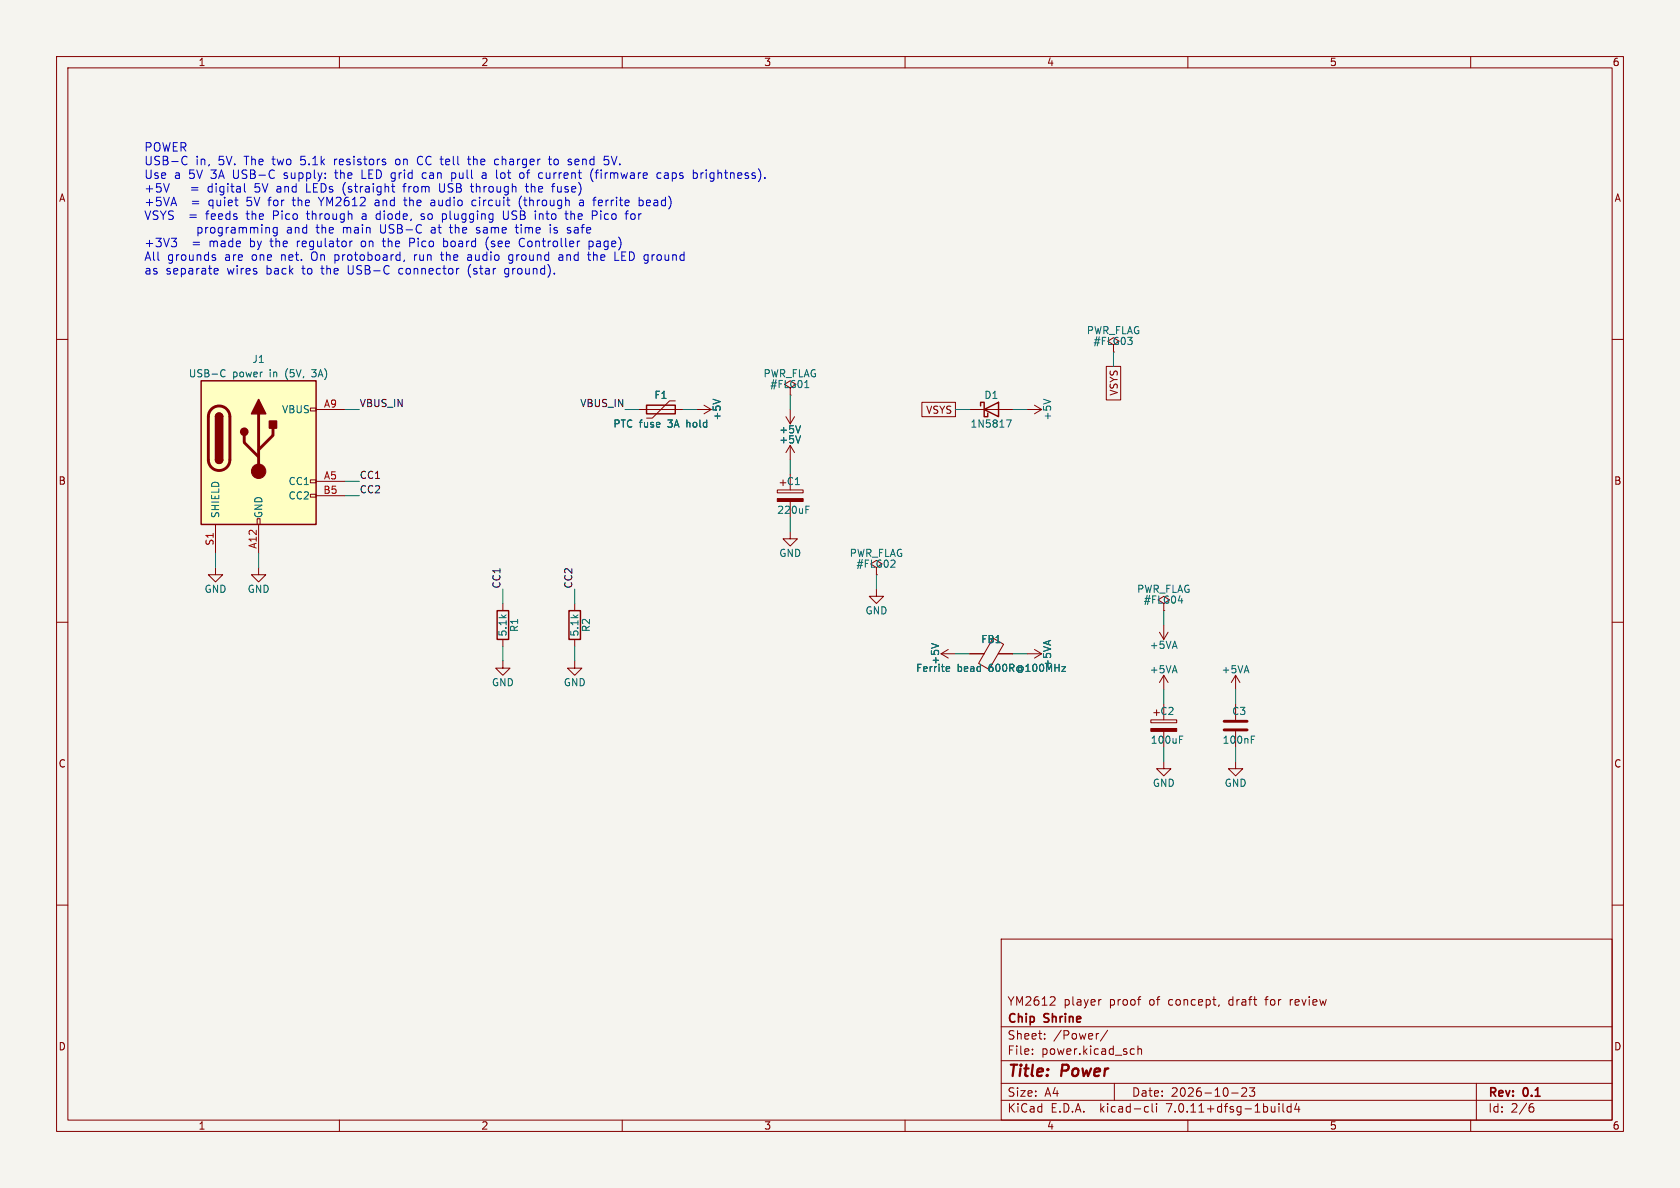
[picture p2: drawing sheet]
(kicad_sch (version 20230121) (generator eeschema)

 (paper "A4")

 (title_block
  (title "Power")
  (date "2026-10-23")
  (rev "0.1")
  (company "Chip Shrine")
  (comment 1 "YM2612 player proof of concept, draft for review"))

 (lib_symbols
   (symbol "Connector:USB_C_Receptacle_PowerOnly_6P" (pin_names (offset 1.016)) (in_bom yes) (on_board yes)
   (property "Reference" "J" (at 0 16.51 0) (effects (font (size 1.27 1.27)) (justify bottom)))
   (property "Value" "USB_C_Receptacle_PowerOnly_6P" (at 0 13.97 0) (effects (font (size 1.27 1.27)) (justify bottom)))
   (property "Footprint" "" (at 3.81 2.54 0) (effects (font (size 1.27 1.27)) hide))
   (property "Datasheet" "https://www.usb.org/sites/default/files/documents/usb_type-c.zip" (at 0 0 0) (effects (font (size 1.27 1.27)) hide))
   (symbol "USB_C_Receptacle_PowerOnly_6P_0_0"
    (rectangle (start -0.254 -12.7) (end 0.254 -11.684) (stroke (width 0) (type default)) (fill (type none)))
    (rectangle (start 10.16 -7.366) (end 9.144 -7.874) (stroke (width 0) (type default)) (fill (type none)))
    (rectangle (start 10.16 -4.826) (end 9.144 -5.334) (stroke (width 0) (type default)) (fill (type none)))
    (rectangle (start 10.16 7.874) (end 9.144 7.366) (stroke (width 0) (type default)) (fill (type none))))
   (symbol "USB_C_Receptacle_PowerOnly_6P_0_1"
    (rectangle (start -10.16 12.7) (end 10.16 -12.7) (stroke (width 0.254) (type default)) (fill (type background)))
    (arc (start -8.89 -1.27) (mid -6.985 -3.1667) (end -5.08 -1.27) (stroke (width 0.508) (type default)) (fill (type none)))
    (arc (start -7.62 -1.27) (mid -6.985 -1.9023) (end -6.35 -1.27) (stroke (width 0.254) (type default)) (fill (type none)))
    (arc (start -7.62 -1.27) (mid -6.985 -1.9023) (end -6.35 -1.27) (stroke (width 0.254) (type default)) (fill (type outline)))
    (rectangle (start -7.62 -1.27) (end -6.35 6.35) (stroke (width 0.254) (type default)) (fill (type outline)))
    (arc (start -6.35 6.35) (mid -6.985 6.9823) (end -7.62 6.35) (stroke (width 0.254) (type default)) (fill (type none)))
    (arc (start -6.35 6.35) (mid -6.985 6.9823) (end -7.62 6.35) (stroke (width 0.254) (type default)) (fill (type outline)))
    (arc (start -5.08 6.35) (mid -6.985 8.2467) (end -8.89 6.35) (stroke (width 0.508) (type default)) (fill (type none)))
    (circle (center -2.54 3.683) (radius 0.635) (stroke (width 0.254) (type default)) (fill (type outline)))
    (circle (center 0 -3.302) (radius 1.27) (stroke (width 0) (type default)) (fill (type outline)))
    (polyline (pts (xy -8.89 -1.27) (xy -8.89 6.35)) (stroke (width 0.508) (type default)) (fill (type none)))
    (polyline (pts (xy -5.08 6.35) (xy -5.08 -1.27)) (stroke (width 0.508) (type default)) (fill (type none)))
    (polyline (pts (xy 0 -3.302) (xy 0 6.858)) (stroke (width 0.508) (type default)) (fill (type none)))
    (polyline (pts (xy 0 -0.762) (xy -2.54 1.778) (xy -2.54 3.048)) (stroke (width 0.508) (type default)) (fill (type none)))
    (polyline (pts (xy 0 0.508) (xy 2.54 3.048) (xy 2.54 4.318)) (stroke (width 0.508) (type default)) (fill (type none)))
    (polyline (pts (xy -1.27 6.858) (xy 0 9.398) (xy 1.27 6.858) (xy -1.27 6.858)) (stroke (width 0.254) (type default)) (fill (type outline)))
    (rectangle (start 1.905 4.318) (end 3.175 5.588) (stroke (width 0.254) (type default)) (fill (type outline))))
   (symbol "USB_C_Receptacle_PowerOnly_6P_1_1"
    (pin passive line (at 0 -17.78 90) (length 5.08) (name "GND" (effects (font (size 1.27 1.27)))) (number "A12" (effects (font (size 1.27 1.27)))))
    (pin bidirectional line (at 15.24 -5.08 180) (length 5.08) (name "CC1" (effects (font (size 1.27 1.27)))) (number "A5" (effects (font (size 1.27 1.27)))))
    (pin passive line (at 15.24 7.62 180) (length 5.08) (name "VBUS" (effects (font (size 1.27 1.27)))) (number "A9" (effects (font (size 1.27 1.27)))))
    (pin passive line (at 0 -17.78 90) (length 5.08) hide (name "GND" (effects (font (size 1.27 1.27)))) (number "B12" (effects (font (size 1.27 1.27)))))
    (pin bidirectional line (at 15.24 -7.62 180) (length 5.08) (name "CC2" (effects (font (size 1.27 1.27)))) (number "B5" (effects (font (size 1.27 1.27)))))
    (pin passive line (at 15.24 7.62 180) (length 5.08) hide (name "VBUS" (effects (font (size 1.27 1.27)))) (number "B9" (effects (font (size 1.27 1.27)))))
    (pin passive line (at -7.62 -17.78 90) (length 5.08) (name "SHIELD" (effects (font (size 1.27 1.27)))) (number "S1" (effects (font (size 1.27 1.27)))))))
   (symbol "Device:R" (pin_numbers hide) (pin_names (offset 0)) (in_bom yes) (on_board yes)
   (property "Reference" "R" (at 2.032 0 90) (effects (font (size 1.27 1.27))))
   (property "Value" "R" (at 0 0 90) (effects (font (size 1.27 1.27))))
   (property "Footprint" "" (at -1.778 0 90) (effects (font (size 1.27 1.27)) hide))
   (property "Datasheet" "~" (at 0 0 0) (effects (font (size 1.27 1.27)) hide))
   (symbol "R_0_1"
    (rectangle (start -1.016 -2.54) (end 1.016 2.54) (stroke (width 0.254) (type default)) (fill (type none))))
   (symbol "R_1_1"
    (pin passive line (at 0 3.81 270) (length 1.27) (name "~" (effects (font (size 1.27 1.27)))) (number "1" (effects (font (size 1.27 1.27)))))
    (pin passive line (at 0 -3.81 90) (length 1.27) (name "~" (effects (font (size 1.27 1.27)))) (number "2" (effects (font (size 1.27 1.27)))))))
   (symbol "Device:Polyfuse" (pin_numbers hide) (pin_names (offset 0)) (in_bom yes) (on_board yes)
   (property "Reference" "F" (at -2.54 0 90) (effects (font (size 1.27 1.27))))
   (property "Value" "Polyfuse" (at 2.54 0 90) (effects (font (size 1.27 1.27))))
   (property "Footprint" "" (at 1.27 -5.08 0) (effects (font (size 1.27 1.27)) (justify left) hide))
   (property "Datasheet" "~" (at 0 0 0) (effects (font (size 1.27 1.27)) hide))
   (symbol "Polyfuse_0_1"
    (rectangle (start -0.762 2.54) (end 0.762 -2.54) (stroke (width 0.254) (type default)) (fill (type none)))
    (polyline (pts (xy 0 2.54) (xy 0 -2.54)) (stroke (width 0) (type default)) (fill (type none)))
    (polyline (pts (xy -1.524 2.54) (xy -1.524 1.524) (xy 1.524 -1.524) (xy 1.524 -2.54)) (stroke (width 0) (type default)) (fill (type none))))
   (symbol "Polyfuse_1_1"
    (pin passive line (at 0 3.81 270) (length 1.27) (name "~" (effects (font (size 1.27 1.27)))) (number "1" (effects (font (size 1.27 1.27)))))
    (pin passive line (at 0 -3.81 90) (length 1.27) (name "~" (effects (font (size 1.27 1.27)))) (number "2" (effects (font (size 1.27 1.27)))))))
   (symbol "Device:C_Polarized" (pin_numbers hide) (pin_names (offset 0.254)) (in_bom yes) (on_board yes)
   (property "Reference" "C" (at 0.635 2.54 0) (effects (font (size 1.27 1.27)) (justify left)))
   (property "Value" "C_Polarized" (at 0.635 -2.54 0) (effects (font (size 1.27 1.27)) (justify left)))
   (property "Footprint" "" (at 0.9652 -3.81 0) (effects (font (size 1.27 1.27)) hide))
   (property "Datasheet" "~" (at 0 0 0) (effects (font (size 1.27 1.27)) hide))
   (symbol "C_Polarized_0_1"
    (rectangle (start -2.286 0.508) (end 2.286 1.016) (stroke (width 0) (type default)) (fill (type none)))
    (polyline (pts (xy -1.778 2.286) (xy -0.762 2.286)) (stroke (width 0) (type default)) (fill (type none)))
    (polyline (pts (xy -1.27 2.794) (xy -1.27 1.778)) (stroke (width 0) (type default)) (fill (type none)))
    (rectangle (start 2.286 -0.508) (end -2.286 -1.016) (stroke (width 0) (type default)) (fill (type outline))))
   (symbol "C_Polarized_1_1"
    (pin passive line (at 0 3.81 270) (length 2.794) (name "~" (effects (font (size 1.27 1.27)))) (number "1" (effects (font (size 1.27 1.27)))))
    (pin passive line (at 0 -3.81 90) (length 2.794) (name "~" (effects (font (size 1.27 1.27)))) (number "2" (effects (font (size 1.27 1.27)))))))
   (symbol "power:PWR_FLAG" (power) (pin_numbers hide) (pin_names (offset 0) hide) (in_bom yes) (on_board yes)
   (property "Reference" "#FLG" (at 0 1.905 0) (effects (font (size 1.27 1.27)) hide))
   (property "Value" "PWR_FLAG" (at 0 3.81 0) (effects (font (size 1.27 1.27))))
   (property "Footprint" "" (at 0 0 0) (effects (font (size 1.27 1.27)) hide))
   (property "Datasheet" "~" (at 0 0 0) (effects (font (size 1.27 1.27)) hide))
   (symbol "PWR_FLAG_0_0"
    (pin power_out line (at 0 0 90) (length 0) (name "pwr" (effects (font (size 1.27 1.27)))) (number "1" (effects (font (size 1.27 1.27))))))
   (symbol "PWR_FLAG_0_1"
    (polyline (pts (xy 0 0) (xy 0 1.27) (xy -1.016 1.905) (xy 0 2.54) (xy 1.016 1.905) (xy 0 1.27)) (stroke (width 0) (type default)) (fill (type none)))))
   (symbol "Device:D_Schottky" (pin_numbers hide) (pin_names (offset 1.016) hide) (in_bom yes) (on_board yes)
   (property "Reference" "D" (at 0 2.54 0) (effects (font (size 1.27 1.27))))
   (property "Value" "D_Schottky" (at 0 -2.54 0) (effects (font (size 1.27 1.27))))
   (property "Footprint" "" (at 0 0 0) (effects (font (size 1.27 1.27)) hide))
   (property "Datasheet" "~" (at 0 0 0) (effects (font (size 1.27 1.27)) hide))
   (symbol "D_Schottky_0_1"
    (polyline (pts (xy 1.27 0) (xy -1.27 0)) (stroke (width 0) (type default)) (fill (type none)))
    (polyline (pts (xy 1.27 1.27) (xy 1.27 -1.27) (xy -1.27 0) (xy 1.27 1.27)) (stroke (width 0.254) (type default)) (fill (type none)))
    (polyline (pts (xy -1.905 0.635) (xy -1.905 1.27) (xy -1.27 1.27) (xy -1.27 -1.27) (xy -0.635 -1.27) (xy -0.635 -0.635)) (stroke (width 0.254) (type default)) (fill (type none))))
   (symbol "D_Schottky_1_1"
    (pin passive line (at -3.81 0 0) (length 2.54) (name "K" (effects (font (size 1.27 1.27)))) (number "1" (effects (font (size 1.27 1.27)))))
    (pin passive line (at 3.81 0 180) (length 2.54) (name "A" (effects (font (size 1.27 1.27)))) (number "2" (effects (font (size 1.27 1.27)))))))
   (symbol "Device:FerriteBead" (pin_numbers hide) (pin_names (offset 0)) (in_bom yes) (on_board yes)
   (property "Reference" "FB" (at -3.81 0.635 90) (effects (font (size 1.27 1.27))))
   (property "Value" "FerriteBead" (at 3.81 0 90) (effects (font (size 1.27 1.27))))
   (property "Footprint" "" (at -1.778 0 90) (effects (font (size 1.27 1.27)) hide))
   (property "Datasheet" "~" (at 0 0 0) (effects (font (size 1.27 1.27)) hide))
   (symbol "FerriteBead_0_1"
    (polyline (pts (xy 0 -1.27) (xy 0 -1.2192)) (stroke (width 0) (type default)) (fill (type none)))
    (polyline (pts (xy 0 1.27) (xy 0 1.2954)) (stroke (width 0) (type default)) (fill (type none)))
    (polyline (pts (xy -2.7686 0.4064) (xy -1.7018 2.2606) (xy 2.7686 -0.3048) (xy 1.6764 -2.159) (xy -2.7686 0.4064)) (stroke (width 0) (type default)) (fill (type none))))
   (symbol "FerriteBead_1_1"
    (pin passive line (at 0 3.81 270) (length 2.54) (name "~" (effects (font (size 1.27 1.27)))) (number "1" (effects (font (size 1.27 1.27)))))
    (pin passive line (at 0 -3.81 90) (length 2.54) (name "~" (effects (font (size 1.27 1.27)))) (number "2" (effects (font (size 1.27 1.27)))))))
   (symbol "Device:C" (pin_numbers hide) (pin_names (offset 0.254)) (in_bom yes) (on_board yes)
   (property "Reference" "C" (at 0.635 2.54 0) (effects (font (size 1.27 1.27)) (justify left)))
   (property "Value" "C" (at 0.635 -2.54 0) (effects (font (size 1.27 1.27)) (justify left)))
   (property "Footprint" "" (at 0.9652 -3.81 0) (effects (font (size 1.27 1.27)) hide))
   (property "Datasheet" "~" (at 0 0 0) (effects (font (size 1.27 1.27)) hide))
   (symbol "C_0_1"
    (polyline (pts (xy -2.032 -0.762) (xy 2.032 -0.762)) (stroke (width 0.508) (type default)) (fill (type none)))
    (polyline (pts (xy -2.032 0.762) (xy 2.032 0.762)) (stroke (width 0.508) (type default)) (fill (type none))))
   (symbol "C_1_1"
    (pin passive line (at 0 3.81 270) (length 2.794) (name "~" (effects (font (size 1.27 1.27)))) (number "1" (effects (font (size 1.27 1.27)))))
    (pin passive line (at 0 -3.81 90) (length 2.794) (name "~" (effects (font (size 1.27 1.27)))) (number "2" (effects (font (size 1.27 1.27)))))))
   (symbol "power:GND" (power) (pin_names (offset 0)) (in_bom yes) (on_board yes)
   (property "Reference" "#PWR" (at 0 -6.35 0) (effects (font (size 1.27 1.27)) hide))
   (property "Value" "GND" (at 0 -3.81 0) (effects (font (size 1.27 1.27))))
   (property "Footprint" "" (at 0 0 0) (effects (font (size 1.27 1.27)) hide))
   (property "Datasheet" "" (at 0 0 0) (effects (font (size 1.27 1.27)) hide))
   (symbol "GND_0_1"
    (polyline (pts (xy 0 0) (xy 0 -1.27) (xy 1.27 -1.27) (xy 0 -2.54) (xy -1.27 -1.27) (xy 0 -1.27)) (stroke (width 0) (type default)) (fill (type none))))
   (symbol "GND_1_1"
    (pin power_in line (at 0 0 270) (length 0) hide (name "GND" (effects (font (size 1.27 1.27)))) (number "1" (effects (font (size 1.27 1.27)))))))
   (symbol "power:+5V" (power) (pin_names (offset 0)) (in_bom yes) (on_board yes)
   (property "Reference" "#PWR" (at 0 -3.81 0) (effects (font (size 1.27 1.27)) hide))
   (property "Value" "+5V" (at 0 3.556 0) (effects (font (size 1.27 1.27))))
   (property "Footprint" "" (at 0 0 0) (effects (font (size 1.27 1.27)) hide))
   (property "Datasheet" "" (at 0 0 0) (effects (font (size 1.27 1.27)) hide))
   (symbol "+5V_0_1"
    (polyline (pts (xy -0.762 1.27) (xy 0 2.54)) (stroke (width 0) (type default)) (fill (type none)))
    (polyline (pts (xy 0 0) (xy 0 2.54)) (stroke (width 0) (type default)) (fill (type none)))
    (polyline (pts (xy 0 2.54) (xy 0.762 1.27)) (stroke (width 0) (type default)) (fill (type none))))
   (symbol "+5V_1_1"
    (pin power_in line (at 0 0 90) (length 0) hide (name "+5V" (effects (font (size 1.27 1.27)))) (number "1" (effects (font (size 1.27 1.27)))))))
   (symbol "power:+5VA" (power) (pin_names (offset 0)) (in_bom yes) (on_board yes)
   (property "Reference" "#PWR" (at 0 -3.81 0) (effects (font (size 1.27 1.27)) hide))
   (property "Value" "+5VA" (at 0 3.556 0) (effects (font (size 1.27 1.27))))
   (property "Footprint" "" (at 0 0 0) (effects (font (size 1.27 1.27)) hide))
   (property "Datasheet" "" (at 0 0 0) (effects (font (size 1.27 1.27)) hide))
   (symbol "+5VA_0_1"
    (polyline (pts (xy -0.762 1.27) (xy 0 2.54)) (stroke (width 0) (type default)) (fill (type none)))
    (polyline (pts (xy 0 0) (xy 0 2.54)) (stroke (width 0) (type default)) (fill (type none)))
    (polyline (pts (xy 0 2.54) (xy 0.762 1.27)) (stroke (width 0) (type default)) (fill (type none))))
   (symbol "+5VA_1_1"
    (pin power_in line (at 0 0 90) (length 0) hide (name "+5VA" (effects (font (size 1.27 1.27)))) (number "1" (effects (font (size 1.27 1.27))))))))

 (symbol (lib_id "Connector:USB_C_Receptacle_PowerOnly_6P") (at 45.72 80.01 0) (unit 1) (in_bom yes) (on_board yes) (dnp no)
  (property "Reference" "J1" (at 45.72 63.5 0) (effects (font (size 1.27 1.27))))
  (property "Value" "USB-C power in (5V, 3A)" (at 45.72 66.04 0) (effects (font (size 1.27 1.27))))
  (property "Footprint" "" (at 45.72 80.01 0) (effects (font (size 1.27 1.27)) hide))
  (property "Datasheet" "" (at 45.72 80.01 0) (effects (font (size 1.27 1.27)) hide)) (pin "A12") (pin "A5") (pin "A9") (pin "B12") (pin "B5") (pin "B9") (pin "S1"))
 (wire (pts (xy 45.72 97.79) (xy 45.72 100.33)) (stroke (width 0) (type default)))
 (symbol (lib_id "power:GND") (at 45.72 100.33 0) (unit 1) (in_bom yes) (on_board yes) (dnp no)
  (property "Reference" "#PWR1001" (at 45.72 100.33 0) (effects (font (size 1.27 1.27)) hide))
  (property "Value" "GND" (at 45.72 104.14 0) (effects (font (size 1.27 1.27))))
  (property "Footprint" "" (at 45.72 100.33 0) (effects (font (size 1.27 1.27)) hide))
  (property "Datasheet" "" (at 45.72 100.33 0) (effects (font (size 1.27 1.27)) hide)) (pin "1"))
 (wire (pts (xy 60.96 85.09) (xy 63.5 85.09)) (stroke (width 0) (type default)))
 (label "CC1" (at 63.5 85.09 0) (fields_autoplaced) (effects (font (size 1.27 1.27)) (justify left bottom)))
 (wire (pts (xy 60.96 72.39) (xy 63.5 72.39)) (stroke (width 0) (type default)))
 (label "VBUS_IN" (at 63.5 72.39 0) (fields_autoplaced) (effects (font (size 1.27 1.27)) (justify left bottom)))
 (wire (pts (xy 60.96 87.63) (xy 63.5 87.63)) (stroke (width 0) (type default)))
 (label "CC2" (at 63.5 87.63 0) (fields_autoplaced) (effects (font (size 1.27 1.27)) (justify left bottom)))
 (wire (pts (xy 38.1 97.79) (xy 38.1 100.33)) (stroke (width 0) (type default)))
 (symbol (lib_id "power:GND") (at 38.1 100.33 0) (unit 1) (in_bom yes) (on_board yes) (dnp no)
  (property "Reference" "#PWR1002" (at 38.1 100.33 0) (effects (font (size 1.27 1.27)) hide))
  (property "Value" "GND" (at 38.1 104.14 0) (effects (font (size 1.27 1.27))))
  (property "Footprint" "" (at 38.1 100.33 0) (effects (font (size 1.27 1.27)) hide))
  (property "Datasheet" "" (at 38.1 100.33 0) (effects (font (size 1.27 1.27)) hide)) (pin "1"))
 (symbol (lib_id "Device:R") (at 88.9 110.49 0) (unit 1) (in_bom yes) (on_board yes) (dnp no)
  (property "Reference" "R1" (at 90.932 110.49 90) (effects (font (size 1.27 1.27))))
  (property "Value" "5.1k" (at 88.9 110.49 90) (effects (font (size 1.27 1.27))))
  (property "Footprint" "" (at 88.9 110.49 0) (effects (font (size 1.27 1.27)) hide))
  (property "Datasheet" "" (at 88.9 110.49 0) (effects (font (size 1.27 1.27)) hide)) (pin "1") (pin "2"))
 (wire (pts (xy 88.9 106.68) (xy 88.9 104.14)) (stroke (width 0) (type default)))
 (label "CC1" (at 88.9 104.14 90) (fields_autoplaced) (effects (font (size 1.27 1.27)) (justify left bottom)))
 (wire (pts (xy 88.9 114.3) (xy 88.9 116.84)) (stroke (width 0) (type default)))
 (symbol (lib_id "power:GND") (at 88.9 116.84 0) (unit 1) (in_bom yes) (on_board yes) (dnp no)
  (property "Reference" "#PWR1003" (at 88.9 116.84 0) (effects (font (size 1.27 1.27)) hide))
  (property "Value" "GND" (at 88.9 120.65 0) (effects (font (size 1.27 1.27))))
  (property "Footprint" "" (at 88.9 116.84 0) (effects (font (size 1.27 1.27)) hide))
  (property "Datasheet" "" (at 88.9 116.84 0) (effects (font (size 1.27 1.27)) hide)) (pin "1"))
 (symbol (lib_id "Device:R") (at 101.6 110.49 0) (unit 1) (in_bom yes) (on_board yes) (dnp no)
  (property "Reference" "R2" (at 103.632 110.49 90) (effects (font (size 1.27 1.27))))
  (property "Value" "5.1k" (at 101.6 110.49 90) (effects (font (size 1.27 1.27))))
  (property "Footprint" "" (at 101.6 110.49 0) (effects (font (size 1.27 1.27)) hide))
  (property "Datasheet" "" (at 101.6 110.49 0) (effects (font (size 1.27 1.27)) hide)) (pin "1") (pin "2"))
 (wire (pts (xy 101.6 106.68) (xy 101.6 104.14)) (stroke (width 0) (type default)))
 (label "CC2" (at 101.6 104.14 90) (fields_autoplaced) (effects (font (size 1.27 1.27)) (justify left bottom)))
 (wire (pts (xy 101.6 114.3) (xy 101.6 116.84)) (stroke (width 0) (type default)))
 (symbol (lib_id "power:GND") (at 101.6 116.84 0) (unit 1) (in_bom yes) (on_board yes) (dnp no)
  (property "Reference" "#PWR1004" (at 101.6 116.84 0) (effects (font (size 1.27 1.27)) hide))
  (property "Value" "GND" (at 101.6 120.65 0) (effects (font (size 1.27 1.27))))
  (property "Footprint" "" (at 101.6 116.84 0) (effects (font (size 1.27 1.27)) hide))
  (property "Datasheet" "" (at 101.6 116.84 0) (effects (font (size 1.27 1.27)) hide)) (pin "1"))
 (symbol (lib_id "Device:Polyfuse") (at 116.84 72.39 90) (unit 1) (in_bom yes) (on_board yes) (dnp no)
  (property "Reference" "F1" (at 116.84 69.85 90) (effects (font (size 1.27 1.27))))
  (property "Value" "PTC fuse 3A hold" (at 116.84 74.93 90) (effects (font (size 1.27 1.27))))
  (property "Footprint" "" (at 116.84 72.39 0) (effects (font (size 1.27 1.27)) hide))
  (property "Datasheet" "" (at 116.84 72.39 0) (effects (font (size 1.27 1.27)) hide)) (pin "1") (pin "2"))
 (wire (pts (xy 113.03 72.39) (xy 110.49 72.39)) (stroke (width 0) (type default)))
 (label "VBUS_IN" (at 110.49 72.39 180) (fields_autoplaced) (effects (font (size 1.27 1.27)) (justify right bottom)))
 (wire (pts (xy 120.65 72.39) (xy 123.19 72.39)) (stroke (width 0) (type default)))
 (symbol (lib_id "power:+5V") (at 123.19 72.39 270) (unit 1) (in_bom yes) (on_board yes) (dnp no)
  (property "Reference" "#PWR1005" (at 123.19 72.39 0) (effects (font (size 1.27 1.27)) hide))
  (property "Value" "+5V" (at 126.746 72.39 0) (effects (font (size 1.27 1.27))))
  (property "Footprint" "" (at 123.19 72.39 0) (effects (font (size 1.27 1.27)) hide))
  (property "Datasheet" "" (at 123.19 72.39 0) (effects (font (size 1.27 1.27)) hide)) (pin "1"))
 (symbol (lib_id "Device:C_Polarized") (at 139.7 87.63 0) (unit 1) (in_bom yes) (on_board yes) (dnp no)
  (property "Reference" "C1" (at 140.335 85.09 0) (effects (font (size 1.27 1.27))))
  (property "Value" "220uF" (at 140.335 90.17 0) (effects (font (size 1.27 1.27))))
  (property "Footprint" "" (at 139.7 87.63 0) (effects (font (size 1.27 1.27)) hide))
  (property "Datasheet" "" (at 139.7 87.63 0) (effects (font (size 1.27 1.27)) hide)) (pin "1") (pin "2"))
 (wire (pts (xy 139.7 83.82) (xy 139.7 81.28)) (stroke (width 0) (type default)))
 (symbol (lib_id "power:+5V") (at 139.7 81.28 0) (unit 1) (in_bom yes) (on_board yes) (dnp no)
  (property "Reference" "#PWR1006" (at 139.7 81.28 0) (effects (font (size 1.27 1.27)) hide))
  (property "Value" "+5V" (at 139.7 77.724 0) (effects (font (size 1.27 1.27))))
  (property "Footprint" "" (at 139.7 81.28 0) (effects (font (size 1.27 1.27)) hide))
  (property "Datasheet" "" (at 139.7 81.28 0) (effects (font (size 1.27 1.27)) hide)) (pin "1"))
 (wire (pts (xy 139.7 91.44) (xy 139.7 93.98)) (stroke (width 0) (type default)))
 (symbol (lib_id "power:GND") (at 139.7 93.98 0) (unit 1) (in_bom yes) (on_board yes) (dnp no)
  (property "Reference" "#PWR1007" (at 139.7 93.98 0) (effects (font (size 1.27 1.27)) hide))
  (property "Value" "GND" (at 139.7 97.79 0) (effects (font (size 1.27 1.27))))
  (property "Footprint" "" (at 139.7 93.98 0) (effects (font (size 1.27 1.27)) hide))
  (property "Datasheet" "" (at 139.7 93.98 0) (effects (font (size 1.27 1.27)) hide)) (pin "1"))
 (symbol (lib_id "power:PWR_FLAG") (at 139.7 69.85 0) (unit 1) (in_bom yes) (on_board yes) (dnp no)
  (property "Reference" "#FLG1" (at 139.7 67.945 0) (effects (font (size 1.27 1.27))))
  (property "Value" "PWR_FLAG" (at 139.7 66.04 0) (effects (font (size 1.27 1.27))))
  (property "Footprint" "" (at 139.7 69.85 0) (effects (font (size 1.27 1.27)) hide))
  (property "Datasheet" "" (at 139.7 69.85 0) (effects (font (size 1.27 1.27)) hide)) (pin "1"))
 (wire (pts (xy 139.7 69.85) (xy 139.7 72.39)) (stroke (width 0) (type default)))
 (symbol (lib_id "power:+5V") (at 139.7 72.39 180) (unit 1) (in_bom yes) (on_board yes) (dnp no)
  (property "Reference" "#PWR1008" (at 139.7 72.39 0) (effects (font (size 1.27 1.27)) hide))
  (property "Value" "+5V" (at 139.7 75.946 0) (effects (font (size 1.27 1.27))))
  (property "Footprint" "" (at 139.7 72.39 0) (effects (font (size 1.27 1.27)) hide))
  (property "Datasheet" "" (at 139.7 72.39 0) (effects (font (size 1.27 1.27)) hide)) (pin "1"))
 (symbol (lib_id "power:PWR_FLAG") (at 154.94 101.6 0) (unit 1) (in_bom yes) (on_board yes) (dnp no)
  (property "Reference" "#FLG2" (at 154.94 99.695 0) (effects (font (size 1.27 1.27))))
  (property "Value" "PWR_FLAG" (at 154.94 97.79 0) (effects (font (size 1.27 1.27))))
  (property "Footprint" "" (at 154.94 101.6 0) (effects (font (size 1.27 1.27)) hide))
  (property "Datasheet" "" (at 154.94 101.6 0) (effects (font (size 1.27 1.27)) hide)) (pin "1"))
 (wire (pts (xy 154.94 101.6) (xy 154.94 104.14)) (stroke (width 0) (type default)))
 (symbol (lib_id "power:GND") (at 154.94 104.14 0) (unit 1) (in_bom yes) (on_board yes) (dnp no)
  (property "Reference" "#PWR1009" (at 154.94 104.14 0) (effects (font (size 1.27 1.27)) hide))
  (property "Value" "GND" (at 154.94 107.95 0) (effects (font (size 1.27 1.27))))
  (property "Footprint" "" (at 154.94 104.14 0) (effects (font (size 1.27 1.27)) hide))
  (property "Datasheet" "" (at 154.94 104.14 0) (effects (font (size 1.27 1.27)) hide)) (pin "1"))
 (symbol (lib_id "Device:D_Schottky") (at 175.26 72.39 0) (unit 1) (in_bom yes) (on_board yes) (dnp no)
  (property "Reference" "D1" (at 175.26 69.85 0) (effects (font (size 1.27 1.27))))
  (property "Value" "1N5817" (at 175.26 74.93 0) (effects (font (size 1.27 1.27))))
  (property "Footprint" "" (at 175.26 72.39 0) (effects (font (size 1.27 1.27)) hide))
  (property "Datasheet" "" (at 175.26 72.39 0) (effects (font (size 1.27 1.27)) hide)) (pin "1") (pin "2"))
 (wire (pts (xy 171.45 72.39) (xy 168.91 72.39)) (stroke (width 0) (type default)))
 (global_label "VSYS" (shape passive) (at 168.91 72.39 180) (fields_autoplaced) (effects (font (size 1.27 1.27)) (justify right))
  (property "Intersheetrefs" "${INTERSHEET_REFS}" (at 168.91 72.39 0) (effects (font (size 1.27 1.27)) hide)))
 (wire (pts (xy 179.07 72.39) (xy 181.61 72.39)) (stroke (width 0) (type default)))
 (symbol (lib_id "power:+5V") (at 181.61 72.39 270) (unit 1) (in_bom yes) (on_board yes) (dnp no)
  (property "Reference" "#PWR1010" (at 181.61 72.39 0) (effects (font (size 1.27 1.27)) hide))
  (property "Value" "+5V" (at 185.166 72.39 0) (effects (font (size 1.27 1.27))))
  (property "Footprint" "" (at 181.61 72.39 0) (effects (font (size 1.27 1.27)) hide))
  (property "Datasheet" "" (at 181.61 72.39 0) (effects (font (size 1.27 1.27)) hide)) (pin "1"))
 (symbol (lib_id "power:PWR_FLAG") (at 196.85 62.23 0) (unit 1) (in_bom yes) (on_board yes) (dnp no)
  (property "Reference" "#FLG3" (at 196.85 60.325 0) (effects (font (size 1.27 1.27))))
  (property "Value" "PWR_FLAG" (at 196.85 58.42 0) (effects (font (size 1.27 1.27))))
  (property "Footprint" "" (at 196.85 62.23 0) (effects (font (size 1.27 1.27)) hide))
  (property "Datasheet" "" (at 196.85 62.23 0) (effects (font (size 1.27 1.27)) hide)) (pin "1"))
 (wire (pts (xy 196.85 62.23) (xy 196.85 64.77)) (stroke (width 0) (type default)))
 (global_label "VSYS" (shape passive) (at 196.85 64.77 270) (fields_autoplaced) (effects (font (size 1.27 1.27)) (justify right))
  (property "Intersheetrefs" "${INTERSHEET_REFS}" (at 196.85 64.77 0) (effects (font (size 1.27 1.27)) hide)))
 (symbol (lib_id "Device:FerriteBead") (at 175.26 115.57 90) (unit 1) (in_bom yes) (on_board yes) (dnp no)
  (property "Reference" "FB1" (at 175.26 113.03 90) (effects (font (size 1.27 1.27))))
  (property "Value" "Ferrite bead 600R@100MHz" (at 175.26 118.11 90) (effects (font (size 1.27 1.27))))
  (property "Footprint" "" (at 175.26 115.57 0) (effects (font (size 1.27 1.27)) hide))
  (property "Datasheet" "" (at 175.26 115.57 0) (effects (font (size 1.27 1.27)) hide)) (pin "1") (pin "2"))
 (wire (pts (xy 171.45 115.57) (xy 168.91 115.57)) (stroke (width 0) (type default)))
 (symbol (lib_id "power:+5V") (at 168.91 115.57 90) (unit 1) (in_bom yes) (on_board yes) (dnp no)
  (property "Reference" "#PWR1011" (at 168.91 115.57 0) (effects (font (size 1.27 1.27)) hide))
  (property "Value" "+5V" (at 165.354 115.57 0) (effects (font (size 1.27 1.27))))
  (property "Footprint" "" (at 168.91 115.57 0) (effects (font (size 1.27 1.27)) hide))
  (property "Datasheet" "" (at 168.91 115.57 0) (effects (font (size 1.27 1.27)) hide)) (pin "1"))
 (wire (pts (xy 179.07 115.57) (xy 181.61 115.57)) (stroke (width 0) (type default)))
 (symbol (lib_id "power:+5VA") (at 181.61 115.57 270) (unit 1) (in_bom yes) (on_board yes) (dnp no)
  (property "Reference" "#PWR1012" (at 181.61 115.57 0) (effects (font (size 1.27 1.27)) hide))
  (property "Value" "+5VA" (at 185.166 115.57 0) (effects (font (size 1.27 1.27))))
  (property "Footprint" "" (at 181.61 115.57 0) (effects (font (size 1.27 1.27)) hide))
  (property "Datasheet" "" (at 181.61 115.57 0) (effects (font (size 1.27 1.27)) hide)) (pin "1"))
 (symbol (lib_id "Device:C_Polarized") (at 205.74 128.27 0) (unit 1) (in_bom yes) (on_board yes) (dnp no)
  (property "Reference" "C2" (at 206.375 125.73 0) (effects (font (size 1.27 1.27))))
  (property "Value" "100uF" (at 206.375 130.81 0) (effects (font (size 1.27 1.27))))
  (property "Footprint" "" (at 205.74 128.27 0) (effects (font (size 1.27 1.27)) hide))
  (property "Datasheet" "" (at 205.74 128.27 0) (effects (font (size 1.27 1.27)) hide)) (pin "1") (pin "2"))
 (wire (pts (xy 205.74 124.46) (xy 205.74 121.92)) (stroke (width 0) (type default)))
 (symbol (lib_id "power:+5VA") (at 205.74 121.92 0) (unit 1) (in_bom yes) (on_board yes) (dnp no)
  (property "Reference" "#PWR1013" (at 205.74 121.92 0) (effects (font (size 1.27 1.27)) hide))
  (property "Value" "+5VA" (at 205.74 118.364 0) (effects (font (size 1.27 1.27))))
  (property "Footprint" "" (at 205.74 121.92 0) (effects (font (size 1.27 1.27)) hide))
  (property "Datasheet" "" (at 205.74 121.92 0) (effects (font (size 1.27 1.27)) hide)) (pin "1"))
 (wire (pts (xy 205.74 132.08) (xy 205.74 134.62)) (stroke (width 0) (type default)))
 (symbol (lib_id "power:GND") (at 205.74 134.62 0) (unit 1) (in_bom yes) (on_board yes) (dnp no)
  (property "Reference" "#PWR1014" (at 205.74 134.62 0) (effects (font (size 1.27 1.27)) hide))
  (property "Value" "GND" (at 205.74 138.43 0) (effects (font (size 1.27 1.27))))
  (property "Footprint" "" (at 205.74 134.62 0) (effects (font (size 1.27 1.27)) hide))
  (property "Datasheet" "" (at 205.74 134.62 0) (effects (font (size 1.27 1.27)) hide)) (pin "1"))
 (symbol (lib_id "Device:C") (at 218.44 128.27 0) (unit 1) (in_bom yes) (on_board yes) (dnp no)
  (property "Reference" "C3" (at 219.075 125.73 0) (effects (font (size 1.27 1.27))))
  (property "Value" "100nF" (at 219.075 130.81 0) (effects (font (size 1.27 1.27))))
  (property "Footprint" "" (at 218.44 128.27 0) (effects (font (size 1.27 1.27)) hide))
  (property "Datasheet" "" (at 218.44 128.27 0) (effects (font (size 1.27 1.27)) hide)) (pin "1") (pin "2"))
 (wire (pts (xy 218.44 124.46) (xy 218.44 121.92)) (stroke (width 0) (type default)))
 (symbol (lib_id "power:+5VA") (at 218.44 121.92 0) (unit 1) (in_bom yes) (on_board yes) (dnp no)
  (property "Reference" "#PWR1015" (at 218.44 121.92 0) (effects (font (size 1.27 1.27)) hide))
  (property "Value" "+5VA" (at 218.44 118.364 0) (effects (font (size 1.27 1.27))))
  (property "Footprint" "" (at 218.44 121.92 0) (effects (font (size 1.27 1.27)) hide))
  (property "Datasheet" "" (at 218.44 121.92 0) (effects (font (size 1.27 1.27)) hide)) (pin "1"))
 (wire (pts (xy 218.44 132.08) (xy 218.44 134.62)) (stroke (width 0) (type default)))
 (symbol (lib_id "power:GND") (at 218.44 134.62 0) (unit 1) (in_bom yes) (on_board yes) (dnp no)
  (property "Reference" "#PWR1016" (at 218.44 134.62 0) (effects (font (size 1.27 1.27)) hide))
  (property "Value" "GND" (at 218.44 138.43 0) (effects (font (size 1.27 1.27))))
  (property "Footprint" "" (at 218.44 134.62 0) (effects (font (size 1.27 1.27)) hide))
  (property "Datasheet" "" (at 218.44 134.62 0) (effects (font (size 1.27 1.27)) hide)) (pin "1"))
 (symbol (lib_id "power:PWR_FLAG") (at 205.74 107.95 0) (unit 1) (in_bom yes) (on_board yes) (dnp no)
  (property "Reference" "#FLG4" (at 205.74 106.045 0) (effects (font (size 1.27 1.27))))
  (property "Value" "PWR_FLAG" (at 205.74 104.14 0) (effects (font (size 1.27 1.27))))
  (property "Footprint" "" (at 205.74 107.95 0) (effects (font (size 1.27 1.27)) hide))
  (property "Datasheet" "" (at 205.74 107.95 0) (effects (font (size 1.27 1.27)) hide)) (pin "1"))
 (wire (pts (xy 205.74 107.95) (xy 205.74 110.49)) (stroke (width 0) (type default)))
 (symbol (lib_id "power:+5VA") (at 205.74 110.49 180) (unit 1) (in_bom yes) (on_board yes) (dnp no)
  (property "Reference" "#PWR1017" (at 205.74 110.49 0) (effects (font (size 1.27 1.27)) hide))
  (property "Value" "+5VA" (at 205.74 114.046 0) (effects (font (size 1.27 1.27))))
  (property "Footprint" "" (at 205.74 110.49 0) (effects (font (size 1.27 1.27)) hide))
  (property "Datasheet" "" (at 205.74 110.49 0) (effects (font (size 1.27 1.27)) hide)) (pin "1"))
 (text "POWER\nUSB-C in, 5V. The two 5.1k resistors on CC tell the charger to send 5V.\nUse a 5V 3A USB-C supply: the LED grid can pull a lot of current (firmware caps brightness).\n+5V   = digital 5V and LEDs (straight from USB through the fuse)\n+5VA  = quiet 5V for the YM2612 and the audio circuit (through a ferrite bead)\nVSYS  = feeds the Pico through a diode, so plugging USB into the Pico for\n        programming and the main USB-C at the same time is safe\n+3V3  = made by the regulator on the Pico board (see Controller page)\nAll grounds are one net. On protoboard, run the audio ground and the LED ground\nas separate wires back to the USB-C connector (star ground)." (at 25.4 25.4 0) (effects (font (size 1.5 1.5)) (justify left top))))
